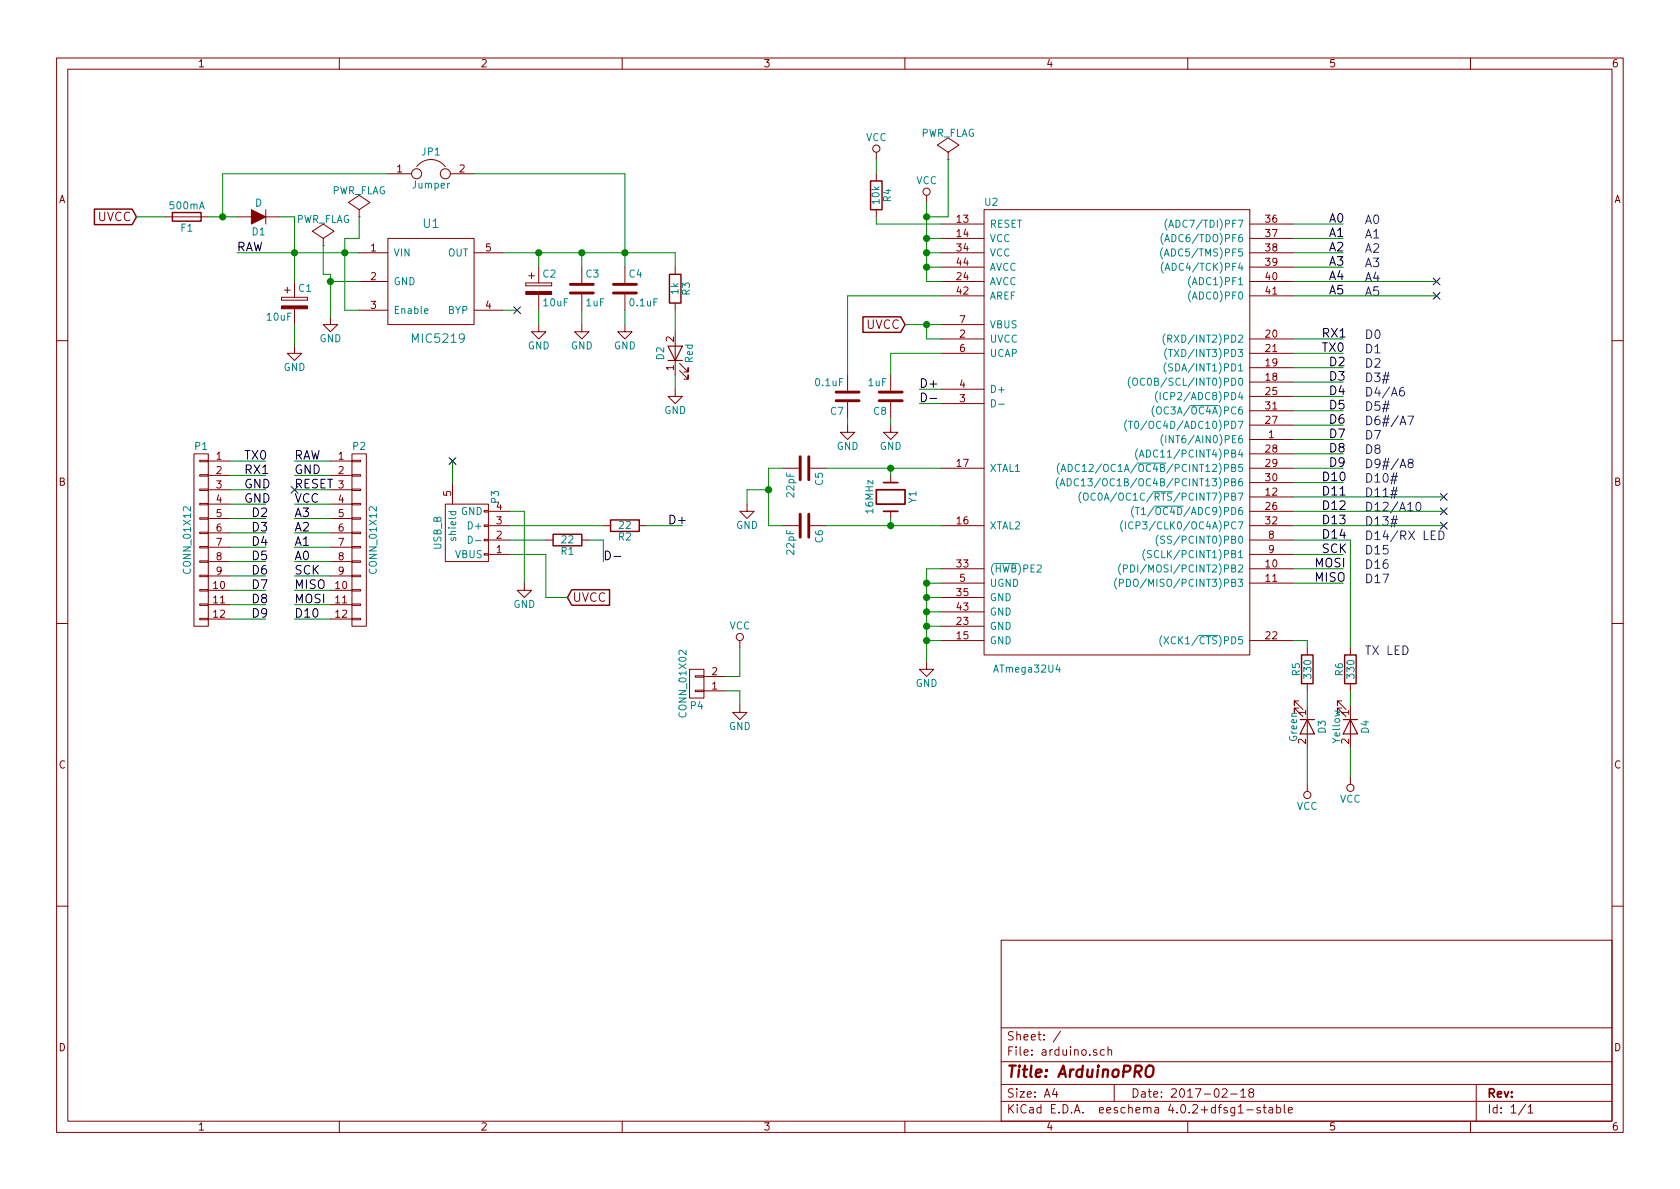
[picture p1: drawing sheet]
EESchema Schematic File Version 2
LIBS:arduino-rescue
LIBS:power
LIBS:device
LIBS:transistors
LIBS:conn
LIBS:linear
LIBS:regul
LIBS:74xx
LIBS:cmos4000
LIBS:adc-dac
LIBS:memory
LIBS:xilinx
LIBS:microcontrollers
LIBS:dsp
LIBS:microchip
LIBS:analog_switches
LIBS:motorola
LIBS:texas
LIBS:intel
LIBS:audio
LIBS:interface
LIBS:digital-audio
LIBS:philips
LIBS:display
LIBS:cypress
LIBS:siliconi
LIBS:opto
LIBS:atmel
LIBS:contrib
LIBS:valves
LIBS:arduino-cache
EELAYER 25 0
EELAYER END
$Descr A4 11693 8268
encoding utf-8
Sheet 1 1
Title "ArduinoPRO"
Date "2017-02-18"
Rev ""
Comp ""
Comment1 ""
Comment2 ""
Comment3 ""
Comment4 ""
$EndDescr
$Comp
L ATmega32U4-RESCUE-arduino U2
U 1 1
P 7800 3100
F 0 "U2" H 6900 4800 50  0000 C CNN
F 1 "ATmega32U4" H 7150 1550 50  0000 C CNN
F 2 "SMD_Packages:PLCC-44" H 9000 4200 50  0001 C CNN
F 3 "" H 9000 4200 50  0000 C CNN
	1    7800 3100
	1    0    0    -1  
$EndComp
$Comp
L Fuse F1
U 1 1
P 1300 1500
F 0 "F1" V 1380 1500 50  0000 C CNN
F 1 "500mA" V 1225 1500 50  0000 C CNN
F 2 "SMD_Packages:Fuse_SMD" V 1230 1500 50  0001 C CNN
F 3 "" H 1300 1500 50  0000 C CNN
	1    1300 1500
	0    1    1    0   
$EndComp
$Comp
L LED-RESCUE-arduino D2
U 1 1
P 4700 2450
F 0 "D2" H 4700 2550 50  0000 C CNN
F 1 "Red" H 4700 2350 50  0000 C CNN
F 2 "LEDs:LED_0805" H 4700 2450 50  0001 C CNN
F 3 "" H 4700 2450 50  0000 C CNN
	1    4700 2450
	0    -1   -1   0   
$EndComp
$Comp
L CP C1
U 1 1
P 2050 2100
F 0 "C1" H 2075 2200 50  0000 L CNN
F 1 "10uF" H 1850 2000 50  0000 L CNN
F 2 "Capacitors_SMD:CP_Elec_3x5.3" H 2088 1950 50  0001 C CNN
F 3 "" H 2050 2100 50  0000 C CNN
	1    2050 2100
	1    0    0    -1  
$EndComp
$Comp
L Jumper JP1
U 1 1
P 3000 1200
F 0 "JP1" H 3000 1350 50  0000 C CNN
F 1 "Jumper" H 3000 1120 50  0000 C CNN
F 2 "Wire_Connections_Bridges:WireConnection_0.80mmDrill" H 3000 1200 50  0001 C CNN
F 3 "" H 3000 1200 50  0000 C CNN
	1    3000 1200
	1    0    0    -1  
$EndComp
$Comp
L R R3
U 1 1
P 4700 2000
F 0 "R3" V 4780 2000 50  0000 C CNN
F 1 "1k" V 4700 2000 50  0000 C CNN
F 2 "Resistors_SMD:R_0805" V 4630 2000 50  0001 C CNN
F 3 "" H 4700 2000 50  0000 C CNN
	1    4700 2000
	1    0    0    -1  
$EndComp
$Comp
L D D1
U 1 1
P 1800 1500
F 0 "D1" H 1800 1600 50  0000 C CNN
F 1 "D" H 1800 1400 50  0000 C CNN
F 2 "Diodes_SMD:D_0805" H 1800 1500 50  0001 C CNN
F 3 "" H 1800 1500 50  0000 C CNN
	1    1800 1500
	-1   0    0    1   
$EndComp
$Comp
L Crystal Y1
U 1 1
P 6200 3450
F 0 "Y1" H 6200 3600 50  0000 C CNN
F 1 "16MHz" H 6200 3300 50  0000 C CNN
F 2 "Crystals:Crystal_SMD_5032-2pin_5.0x3.2mm" H 6200 3450 50  0001 C CNN
F 3 "" H 6200 3450 50  0000 C CNN
	1    6200 3450
	0    1    1    0   
$EndComp
$Comp
L CONN_01X12 P2
U 1 1
P 2500 3750
F 0 "P2" H 2500 4400 50  0000 C CNN
F 1 "CONN_01X12" V 2600 3750 50  0000 C CNN
F 2 "Connectors_JST:JST_EH_B12B-EH-A_12x2.50mm_Straight" H 2500 3750 50  0001 C CNN
F 3 "" H 2500 3750 50  0000 C CNN
	1    2500 3750
	1    0    0    -1  
$EndComp
$Comp
L MIC5219 U1
U 1 1
P 3000 1950
F 0 "U1" H 3000 2350 60  0000 C CNN
F 1 "MIC5219" H 3050 1550 60  0000 C CNN
F 2 "TO_SOT_Packages_SMD:SOT-23-5" H 3000 1950 60  0001 C CNN
F 3 "" H 3000 1950 60  0000 C CNN
	1    3000 1950
	1    0    0    -1  
$EndComp
$Comp
L CONN_01X12 P1
U 1 1
P 1400 3750
F 0 "P1" H 1400 4400 50  0000 C CNN
F 1 "CONN_01X12" V 1500 3750 50  0000 C CNN
F 2 "Connectors_JST:JST_EH_B12B-EH-A_12x2.50mm_Straight" H 1400 3750 50  0001 C CNN
F 3 "" H 1400 3750 50  0000 C CNN
	1    1400 3750
	-1   0    0    -1  
$EndComp
Text Label 1700 3200 0    60   ~ 0
TX0
Text Label 1700 3300 0    60   ~ 0
RX1
Text Label 1700 3400 0    60   ~ 0
GND
Text Label 1700 3500 0    60   ~ 0
GND
Text Label 1750 3800 0    60   ~ 0
D4
Text Label 1750 3600 0    60   ~ 0
D2
Text Label 1750 3700 0    60   ~ 0
D3
Text Label 1750 3900 0    60   ~ 0
D5
Text Label 1750 4000 0    60   ~ 0
D6
Text Label 1750 4100 0    60   ~ 0
D7
Text Label 1750 4200 0    60   ~ 0
D8
Text Label 1750 4300 0    60   ~ 0
D9
Text Label 2050 3300 0    60   ~ 0
GND
Text Label 2050 3400 0    60   ~ 0
RESET
Text Label 2050 3500 0    60   ~ 0
VCC
Text Label 2050 3600 0    60   ~ 0
A3
Text Label 2050 3700 0    60   ~ 0
A2
Text Label 2050 3800 0    60   ~ 0
A1
Text Label 2050 3900 0    60   ~ 0
A0
Text Label 2050 4000 0    60   ~ 0
SCK
Text Label 2050 4100 0    60   ~ 0
MISO
Text Label 2050 4200 0    60   ~ 0
MOSI
Text Label 2050 4300 0    60   ~ 0
D10
Text Label 2050 3200 0    60   ~ 0
RAW
$Comp
L GND #PWR01
U 1 1
P 2300 2200
F 0 "#PWR01" H 2300 1950 50  0001 C CNN
F 1 "GND" H 2300 2050 50  0000 C CNN
F 2 "" H 2300 2200 50  0000 C CNN
F 3 "" H 2300 2200 50  0000 C CNN
	1    2300 2200
	1    0    0    -1  
$EndComp
$Comp
L GND #PWR02
U 1 1
P 2050 2400
F 0 "#PWR02" H 2050 2150 50  0001 C CNN
F 1 "GND" H 2050 2250 50  0000 C CNN
F 2 "" H 2050 2400 50  0000 C CNN
F 3 "" H 2050 2400 50  0000 C CNN
	1    2050 2400
	1    0    0    -1  
$EndComp
Text Label 1650 1750 0    60   ~ 0
RAW
$Comp
L CP C2
U 1 1
P 3750 2000
F 0 "C2" H 3775 2100 50  0000 L CNN
F 1 "10uF" H 3775 1900 50  0000 L CNN
F 2 "Capacitors_SMD:CP_Elec_3x5.3" H 3788 1850 50  0001 C CNN
F 3 "" H 3750 2000 50  0000 C CNN
	1    3750 2000
	1    0    0    -1  
$EndComp
$Comp
L C C3
U 1 1
P 4050 2000
F 0 "C3" H 4075 2100 50  0000 L CNN
F 1 "1uF" H 4075 1900 50  0000 L CNN
F 2 "Capacitors_SMD:C_0805" H 4088 1850 50  0001 C CNN
F 3 "" H 4050 2000 50  0000 C CNN
	1    4050 2000
	1    0    0    -1  
$EndComp
$Comp
L C C4
U 1 1
P 4350 2000
F 0 "C4" H 4375 2100 50  0000 L CNN
F 1 "0.1uF" H 4375 1900 50  0000 L CNN
F 2 "Capacitors_SMD:C_0805" H 4388 1850 50  0001 C CNN
F 3 "" H 4350 2000 50  0000 C CNN
	1    4350 2000
	1    0    0    -1  
$EndComp
$Comp
L GND #PWR03
U 1 1
P 3750 2250
F 0 "#PWR03" H 3750 2000 50  0001 C CNN
F 1 "GND" H 3750 2100 50  0000 C CNN
F 2 "" H 3750 2250 50  0000 C CNN
F 3 "" H 3750 2250 50  0000 C CNN
	1    3750 2250
	1    0    0    -1  
$EndComp
$Comp
L GND #PWR04
U 1 1
P 4050 2250
F 0 "#PWR04" H 4050 2000 50  0001 C CNN
F 1 "GND" H 4050 2100 50  0000 C CNN
F 2 "" H 4050 2250 50  0000 C CNN
F 3 "" H 4050 2250 50  0000 C CNN
	1    4050 2250
	1    0    0    -1  
$EndComp
$Comp
L GND #PWR05
U 1 1
P 4350 2250
F 0 "#PWR05" H 4350 2000 50  0001 C CNN
F 1 "GND" H 4350 2100 50  0000 C CNN
F 2 "" H 4350 2250 50  0000 C CNN
F 3 "" H 4350 2250 50  0000 C CNN
	1    4350 2250
	1    0    0    -1  
$EndComp
$Comp
L GND #PWR06
U 1 1
P 4700 2700
F 0 "#PWR06" H 4700 2450 50  0001 C CNN
F 1 "GND" H 4700 2550 50  0000 C CNN
F 2 "" H 4700 2700 50  0000 C CNN
F 3 "" H 4700 2700 50  0000 C CNN
	1    4700 2700
	1    0    0    -1  
$EndComp
$Comp
L GND #PWR07
U 1 1
P 6450 4600
F 0 "#PWR07" H 6450 4350 50  0001 C CNN
F 1 "GND" H 6450 4450 50  0000 C CNN
F 2 "" H 6450 4600 50  0000 C CNN
F 3 "" H 6450 4600 50  0000 C CNN
	1    6450 4600
	1    0    0    -1  
$EndComp
$Comp
L VCC #PWR08
U 1 1
P 6450 1400
F 0 "#PWR08" H 6450 1250 50  0001 C CNN
F 1 "VCC" H 6450 1550 50  0000 C CNN
F 2 "" H 6450 1400 50  0000 C CNN
F 3 "" H 6450 1400 50  0000 C CNN
	1    6450 1400
	1    0    0    -1  
$EndComp
Text Label 6400 2700 0    60   ~ 0
D+
Text Label 6400 2800 0    60   ~ 0
D-
$Comp
L C C5
U 1 1
P 5600 3250
F 0 "C5" H 5625 3350 50  0000 L CNN
F 1 "22pF" H 5625 3150 50  0000 L CNN
F 2 "Capacitors_SMD:C_0805" H 5638 3100 50  0001 C CNN
F 3 "" H 5600 3250 50  0000 C CNN
	1    5600 3250
	0    1    1    0   
$EndComp
$Comp
L C C6
U 1 1
P 5600 3650
F 0 "C6" H 5625 3750 50  0000 L CNN
F 1 "22pF" H 5625 3550 50  0000 L CNN
F 2 "Capacitors_SMD:C_0805" H 5638 3500 50  0001 C CNN
F 3 "" H 5600 3650 50  0000 C CNN
	1    5600 3650
	0    1    1    0   
$EndComp
$Comp
L GND #PWR09
U 1 1
P 5200 3500
F 0 "#PWR09" H 5200 3250 50  0001 C CNN
F 1 "GND" H 5200 3350 50  0000 C CNN
F 2 "" H 5200 3500 50  0000 C CNN
F 3 "" H 5200 3500 50  0000 C CNN
	1    5200 3500
	1    0    0    -1  
$EndComp
$Comp
L C C8
U 1 1
P 6200 2750
F 0 "C8" H 6225 2850 50  0000 L CNN
F 1 "1uF" H 6225 2650 50  0000 L CNN
F 2 "Capacitors_SMD:C_0805" H 6238 2600 50  0001 C CNN
F 3 "" H 6200 2750 50  0000 C CNN
	1    6200 2750
	-1   0    0    1   
$EndComp
$Comp
L GND #PWR010
U 1 1
P 6200 2950
F 0 "#PWR010" H 6200 2700 50  0001 C CNN
F 1 "GND" H 6200 2800 50  0000 C CNN
F 2 "" H 6200 2950 50  0000 C CNN
F 3 "" H 6200 2950 50  0000 C CNN
	1    6200 2950
	1    0    0    -1  
$EndComp
$Comp
L C C7
U 1 1
P 5900 2750
F 0 "C7" H 5925 2850 50  0000 L CNN
F 1 "0.1uF" H 5925 2650 50  0000 L CNN
F 2 "Capacitors_SMD:C_0805" H 5938 2600 50  0001 C CNN
F 3 "" H 5900 2750 50  0000 C CNN
	1    5900 2750
	-1   0    0    1   
$EndComp
$Comp
L GND #PWR011
U 1 1
P 5900 2950
F 0 "#PWR011" H 5900 2700 50  0001 C CNN
F 1 "GND" H 5900 2800 50  0000 C CNN
F 2 "" H 5900 2950 50  0000 C CNN
F 3 "" H 5900 2950 50  0000 C CNN
	1    5900 2950
	1    0    0    -1  
$EndComp
$Comp
L R R4
U 1 1
P 6100 1350
F 0 "R4" V 6180 1350 50  0000 C CNN
F 1 "10k" V 6100 1350 50  0000 C CNN
F 2 "Resistors_SMD:R_0805" V 6030 1350 50  0001 C CNN
F 3 "" H 6100 1350 50  0000 C CNN
	1    6100 1350
	1    0    0    -1  
$EndComp
$Comp
L VCC #PWR012
U 1 1
P 6100 1100
F 0 "#PWR012" H 6100 950 50  0001 C CNN
F 1 "VCC" H 6100 1250 50  0000 C CNN
F 2 "" H 6100 1100 50  0000 C CNN
F 3 "" H 6100 1100 50  0000 C CNN
	1    6100 1100
	1    0    0    -1  
$EndComp
Text GLabel 6300 2250 0    60   Input ~ 0
UVCC
Text GLabel 3950 4150 2    60   Input ~ 0
UVCC
$Comp
L USB_B-RESCUE-arduino P3
U 1 1
P 3250 3650
F 0 "P3" H 3450 3450 50  0000 C CNN
F 1 "USB_B" H 3200 3850 50  0000 C CNN
F 2 "Connectors:USB_B" V 3200 3550 50  0001 C CNN
F 3 "" V 3200 3550 50  0000 C CNN
	1    3250 3650
	0    -1   -1   0   
$EndComp
$Comp
L R R1
U 1 1
P 3950 3750
F 0 "R1" V 4030 3750 50  0000 C CNN
F 1 "22" V 3950 3750 50  0000 C CNN
F 2 "Resistors_SMD:R_0805" V 3880 3750 50  0001 C CNN
F 3 "" H 3950 3750 50  0000 C CNN
	1    3950 3750
	0    1    1    0   
$EndComp
$Comp
L R R2
U 1 1
P 4350 3650
F 0 "R2" V 4430 3650 50  0000 C CNN
F 1 "22" V 4350 3650 50  0000 C CNN
F 2 "Resistors_SMD:R_0805" V 4280 3650 50  0001 C CNN
F 3 "" H 4350 3650 50  0000 C CNN
	1    4350 3650
	0    1    1    0   
$EndComp
Text Label 4200 3900 0    60   ~ 0
D-
Text Label 4650 3650 0    60   ~ 0
D+
$Comp
L GND #PWR013
U 1 1
P 3650 4050
F 0 "#PWR013" H 3650 3800 50  0001 C CNN
F 1 "GND" H 3650 3900 50  0000 C CNN
F 2 "" H 3650 4050 50  0000 C CNN
F 3 "" H 3650 4050 50  0000 C CNN
	1    3650 4050
	1    0    0    -1  
$EndComp
Text GLabel 950  1500 0    60   Input ~ 0
UVCC
$Comp
L LED-RESCUE-arduino D3
U 1 1
P 9100 5050
F 0 "D3" H 9100 5150 50  0000 C CNN
F 1 "Green" H 9100 4950 50  0000 C CNN
F 2 "LEDs:LED_0805" H 9100 5050 50  0001 C CNN
F 3 "" H 9100 5050 50  0000 C CNN
	1    9100 5050
	0    1    1    0   
$EndComp
$Comp
L LED-RESCUE-arduino D4
U 1 1
P 9400 5050
F 0 "D4" H 9400 5150 50  0000 C CNN
F 1 "Yellow" H 9400 4950 50  0000 C CNN
F 2 "LEDs:LED_0805" H 9400 5050 50  0001 C CNN
F 3 "" H 9400 5050 50  0000 C CNN
	1    9400 5050
	0    1    1    0   
$EndComp
$Comp
L R R5
U 1 1
P 9100 4650
F 0 "R5" V 9180 4650 50  0000 C CNN
F 1 "330" V 9100 4650 50  0000 C CNN
F 2 "Resistors_SMD:R_0805" V 9030 4650 50  0001 C CNN
F 3 "" H 9100 4650 50  0000 C CNN
	1    9100 4650
	-1   0    0    1   
$EndComp
$Comp
L R R6
U 1 1
P 9400 4650
F 0 "R6" V 9480 4650 50  0000 C CNN
F 1 "330" V 9400 4650 50  0000 C CNN
F 2 "Resistors_SMD:R_0805" V 9330 4650 50  0001 C CNN
F 3 "" H 9400 4650 50  0000 C CNN
	1    9400 4650
	-1   0    0    1   
$EndComp
$Comp
L VCC #PWR014
U 1 1
P 9100 5450
F 0 "#PWR014" H 9100 5300 50  0001 C CNN
F 1 "VCC" H 9100 5600 50  0000 C CNN
F 2 "" H 9100 5450 50  0000 C CNN
F 3 "" H 9100 5450 50  0000 C CNN
	1    9100 5450
	-1   0    0    1   
$EndComp
$Comp
L VCC #PWR015
U 1 1
P 9400 5400
F 0 "#PWR015" H 9400 5250 50  0001 C CNN
F 1 "VCC" H 9400 5550 50  0000 C CNN
F 2 "" H 9400 5400 50  0000 C CNN
F 3 "" H 9400 5400 50  0000 C CNN
	1    9400 5400
	-1   0    0    1   
$EndComp
Text Label 9250 1550 0    60   ~ 0
A0
Text Label 9250 1650 0    60   ~ 0
A1
Text Label 9250 1750 0    60   ~ 0
A2
Text Label 9250 1850 0    60   ~ 0
A3
Text Label 9200 2350 0    60   ~ 0
RX1
Text Label 9200 2450 0    60   ~ 0
TX0
Text Label 9250 2550 0    60   ~ 0
D2
Text Label 9250 2650 0    60   ~ 0
D3
Text Label 9250 2750 0    60   ~ 0
D4
Text Label 9250 2850 0    60   ~ 0
D5
Text Label 9250 2950 0    60   ~ 0
D6
Text Label 9250 3050 0    60   ~ 0
D7
Text Label 9200 3750 0    60   ~ 0
D14
Text Label 9200 3350 0    60   ~ 0
D10
Text Label 9250 3250 0    60   ~ 0
D9
Text Label 9250 3150 0    60   ~ 0
D8
Text Label 9200 3850 0    60   ~ 0
SCK
Text Label 9150 3950 0    60   ~ 0
MOSI
Text Label 9150 4050 0    60   ~ 0
MISO
Text Notes 9500 1550 0    60   ~ 0
A0
Text Notes 9500 1650 0    60   ~ 0
A1
Text Notes 9500 1750 0    60   ~ 0
A2
Text Notes 9500 1850 0    60   ~ 0
A3
Text Notes 9500 1950 0    60   ~ 0
A4
Text Notes 9500 2050 0    60   ~ 0
A5
Text Notes 9500 2350 0    60   ~ 0
D0
Text Notes 9500 2450 0    60   ~ 0
D1
Text Notes 9500 2550 0    60   ~ 0
D2
Text Notes 9500 2650 0    60   ~ 0
D3#
Text Notes 9500 2750 0    60   ~ 0
D4/A6
Text Notes 9500 2850 0    60   ~ 0
D5#
Text Notes 9500 2950 0    60   ~ 0
D6#/A7
Text Notes 9500 3050 0    60   ~ 0
D7
Text Notes 9500 3150 0    60   ~ 0
D8
Text Notes 9500 3250 0    60   ~ 0
D9#/A8
Text Notes 9500 3350 0    60   ~ 0
D10#
Text Notes 9500 3450 0    60   ~ 0
D11#
Text Notes 9500 3550 0    60   ~ 0
D12/A10
Text Notes 9500 3650 0    60   ~ 0
D13#
Text Notes 9500 3750 0    60   ~ 0
D14/RX LED
Text Notes 9500 3850 0    60   ~ 0
D15
Text Notes 9500 3950 0    60   ~ 0
D16
Text Notes 9500 4050 0    60   ~ 0
D17
Text Notes 9500 4550 0    60   ~ 0
TX LED
NoConn ~ 3150 3200
Text Label 9250 1950 0    60   ~ 0
A4
Text Label 9250 2050 0    60   ~ 0
A5
Text Label 9200 3650 0    60   ~ 0
D13
Text Label 9200 3550 0    60   ~ 0
D12
Text Label 9200 3450 0    60   ~ 0
D11
NoConn ~ 3600 2150
NoConn ~ 10000 1950
NoConn ~ 10000 2050
NoConn ~ 10050 3450
NoConn ~ 10050 3550
NoConn ~ 10050 3650
NoConn ~ 2050 3400
Wire Wire Line
	1600 3200 1850 3200
Wire Wire Line
	1850 3300 1600 3300
Wire Wire Line
	1850 3400 1600 3400
Wire Wire Line
	1850 3500 1600 3500
Wire Wire Line
	1850 3600 1600 3600
Wire Wire Line
	1850 3700 1600 3700
Wire Wire Line
	1850 3800 1600 3800
Wire Wire Line
	1850 3900 1600 3900
Wire Wire Line
	1850 4000 1600 4000
Wire Wire Line
	1850 4100 1600 4100
Wire Wire Line
	1850 4200 1600 4200
Wire Wire Line
	1850 4300 1600 4300
Wire Wire Line
	2050 3300 2300 3300
Wire Wire Line
	2050 3500 2300 3500
Wire Wire Line
	2050 3600 2300 3600
Wire Wire Line
	2050 3700 2300 3700
Wire Wire Line
	2050 3800 2300 3800
Wire Wire Line
	2050 3900 2300 3900
Wire Wire Line
	2050 4000 2300 4000
Wire Wire Line
	2050 4100 2300 4100
Wire Wire Line
	2050 4200 2300 4200
Wire Wire Line
	2050 4300 2300 4300
Wire Wire Line
	2300 1900 2300 2200
Wire Wire Line
	2050 2250 2050 2400
Wire Wire Line
	2050 1500 2050 1950
Wire Wire Line
	2400 2150 2500 2150
Wire Wire Line
	2400 1650 2400 2150
Wire Wire Line
	2500 1950 2300 1950
Wire Wire Line
	2050 1500 1950 1500
Wire Wire Line
	3500 1750 4700 1750
Wire Wire Line
	3750 1750 3750 1850
Wire Wire Line
	4050 1750 4050 1850
Connection ~ 3750 1750
Wire Wire Line
	4350 1200 4350 1850
Connection ~ 4050 1750
Wire Wire Line
	3750 2250 3750 2150
Wire Wire Line
	4050 2150 4050 2250
Wire Wire Line
	4350 2150 4350 2250
Wire Wire Line
	1450 1500 1650 1500
Wire Wire Line
	4350 1200 3300 1200
Connection ~ 4350 1750
Wire Wire Line
	2700 1200 1550 1200
Wire Wire Line
	1550 1200 1550 1500
Connection ~ 1550 1500
Wire Wire Line
	4700 1750 4700 1850
Wire Wire Line
	4700 2300 4700 2150
Wire Wire Line
	6450 4450 6550 4450
Wire Wire Line
	6450 3950 6450 4600
Wire Wire Line
	6450 4350 6550 4350
Wire Wire Line
	6550 4250 6450 4250
Connection ~ 6450 4350
Wire Wire Line
	6450 4050 6550 4050
Wire Wire Line
	6550 3950 6450 3950
Connection ~ 6450 4450
Wire Wire Line
	6550 1650 6450 1650
Wire Wire Line
	6450 1400 6450 1950
Wire Wire Line
	6450 1750 6550 1750
Connection ~ 6450 1650
Wire Wire Line
	6450 1850 6550 1850
Connection ~ 6450 1750
Wire Wire Line
	6450 1950 6550 1950
Connection ~ 6450 1850
Wire Wire Line
	6400 2700 6550 2700
Wire Wire Line
	6400 2800 6550 2800
Wire Wire Line
	5750 3650 6550 3650
Wire Wire Line
	6200 3600 6200 3650
Connection ~ 6200 3650
Wire Wire Line
	5750 3250 6550 3250
Wire Wire Line
	6200 3300 6200 3250
Connection ~ 6200 3250
Wire Wire Line
	5350 3650 5450 3650
Wire Wire Line
	5350 3250 5350 3650
Wire Wire Line
	5350 3400 5200 3400
Wire Wire Line
	5350 3250 5450 3250
Connection ~ 5350 3400
Wire Wire Line
	6550 2350 6450 2350
Wire Wire Line
	6450 2350 6450 2250
Wire Wire Line
	6300 2250 6550 2250
Wire Wire Line
	6200 2600 6200 2450
Wire Wire Line
	6200 2450 6550 2450
Wire Wire Line
	6200 2900 6200 2950
Wire Wire Line
	6550 2050 5900 2050
Wire Wire Line
	5900 2050 5900 2600
Wire Wire Line
	5900 2900 5900 2950
Wire Wire Line
	6550 1550 6100 1550
Wire Wire Line
	6100 1550 6100 1500
Wire Wire Line
	6100 1100 6100 1200
Connection ~ 6450 2250
Wire Wire Line
	3950 4150 3800 4150
Wire Wire Line
	3800 4150 3800 3850
Wire Wire Line
	3800 3850 3550 3850
Wire Wire Line
	3550 3750 3800 3750
Wire Wire Line
	3550 3650 4200 3650
Wire Wire Line
	4500 3650 4750 3650
Wire Wire Line
	4100 3750 4200 3750
Wire Wire Line
	4200 3750 4200 3900
Wire Wire Line
	3650 4050 3650 3550
Wire Wire Line
	3650 3550 3550 3550
Wire Wire Line
	1150 1500 950  1500
Wire Wire Line
	9100 4500 9100 4450
Wire Wire Line
	9100 4450 9000 4450
Wire Wire Line
	9100 4900 9100 4800
Wire Wire Line
	9400 4500 9400 3750
Wire Wire Line
	9400 3750 9000 3750
Wire Wire Line
	9400 4800 9400 4900
Wire Wire Line
	9000 1550 9350 1550
Wire Wire Line
	9000 1650 9350 1650
Wire Wire Line
	9000 1750 9350 1750
Wire Wire Line
	9000 1850 9350 1850
Wire Wire Line
	9000 2350 9350 2350
Wire Wire Line
	9000 2450 9350 2450
Wire Wire Line
	9000 2550 9350 2550
Wire Wire Line
	9000 2650 9350 2650
Wire Wire Line
	9000 2750 9350 2750
Wire Wire Line
	9000 2850 9350 2850
Wire Wire Line
	9000 2950 9350 2950
Wire Wire Line
	9000 3050 9350 3050
Wire Wire Line
	9000 3150 9350 3150
Wire Wire Line
	9000 3250 9350 3250
Wire Wire Line
	9000 3350 9350 3350
Wire Wire Line
	9000 3850 9350 3850
Wire Wire Line
	9000 3950 9350 3950
Wire Wire Line
	9000 4050 9350 4050
Wire Wire Line
	6450 4150 6550 4150
Connection ~ 6450 4050
Connection ~ 6450 4150
Connection ~ 6450 4250
Wire Wire Line
	5200 3400 5200 3500
Wire Wire Line
	3150 3350 3150 3200
Wire Wire Line
	9000 3450 10050 3450
Wire Wire Line
	9000 3550 10050 3550
Wire Wire Line
	9000 3650 10050 3650
Wire Wire Line
	4700 2600 4700 2700
Connection ~ 2050 1750
Connection ~ 2400 1750
Wire Wire Line
	3600 2150 3500 2150
Wire Wire Line
	2300 3400 2050 3400
Wire Wire Line
	2300 3200 2050 3200
Wire Wire Line
	1650 1750 2500 1750
Wire Wire Line
	9400 5200 9400 5400
Wire Wire Line
	9100 5200 9100 5450
Wire Wire Line
	9000 2050 10000 2050
Wire Wire Line
	9000 1950 10000 1950
$Comp
L PWR_FLAG #FLG016
U 1 1
P 2500 1500
F 0 "#FLG016" H 2500 1595 50  0001 C CNN
F 1 "PWR_FLAG" H 2500 1680 50  0000 C CNN
F 2 "" H 2500 1500 50  0000 C CNN
F 3 "" H 2500 1500 50  0000 C CNN
	1    2500 1500
	1    0    0    -1  
$EndComp
$Comp
L PWR_FLAG #FLG017
U 1 1
P 2250 1700
F 0 "#FLG017" H 2250 1795 50  0001 C CNN
F 1 "PWR_FLAG" H 2250 1880 50  0000 C CNN
F 2 "" H 2250 1700 50  0000 C CNN
F 3 "" H 2250 1700 50  0000 C CNN
	1    2250 1700
	1    0    0    -1  
$EndComp
Wire Wire Line
	2400 1650 2500 1650
Wire Wire Line
	2500 1650 2500 1500
Wire Wire Line
	2250 1700 2250 1900
Wire Wire Line
	2250 1900 2300 1900
Connection ~ 2300 1950
$Comp
L PWR_FLAG #FLG018
U 1 1
P 6600 1100
F 0 "#FLG018" H 6600 1195 50  0001 C CNN
F 1 "PWR_FLAG" H 6600 1280 50  0000 C CNN
F 2 "" H 6600 1100 50  0000 C CNN
F 3 "" H 6600 1100 50  0000 C CNN
	1    6600 1100
	1    0    0    -1  
$EndComp
Wire Wire Line
	6450 1500 6600 1500
Wire Wire Line
	6600 1500 6600 1100
Connection ~ 6450 1500
$Comp
L CONN_01X02 P4
U 1 1
P 4850 4750
F 0 "P4" H 4850 4900 50  0000 C CNN
F 1 "CONN_01X02" V 4950 4750 50  0000 C CNN
F 2 "Connector_Microfit3_Header_02x01_Straight_43045-0228" H 4850 4750 50  0001 C CNN
F 3 "" H 4850 4750 50  0000 C CNN
	1    4850 4750
	-1   0    0    1   
$EndComp
$Comp
L GND #PWR019
U 1 1
P 5150 4900
F 0 "#PWR019" H 5150 4650 50  0001 C CNN
F 1 "GND" H 5150 4750 50  0000 C CNN
F 2 "" H 5150 4900 50  0000 C CNN
F 3 "" H 5150 4900 50  0000 C CNN
	1    5150 4900
	1    0    0    -1  
$EndComp
$Comp
L VCC #PWR020
U 1 1
P 5150 4500
F 0 "#PWR020" H 5150 4350 50  0001 C CNN
F 1 "VCC" H 5150 4650 50  0000 C CNN
F 2 "" H 5150 4500 50  0000 C CNN
F 3 "" H 5150 4500 50  0000 C CNN
	1    5150 4500
	1    0    0    -1  
$EndComp
Wire Wire Line
	5150 4900 5150 4800
Wire Wire Line
	5150 4800 5050 4800
Wire Wire Line
	5150 4500 5150 4700
Wire Wire Line
	5150 4700 5050 4700
$EndSCHEMATC
